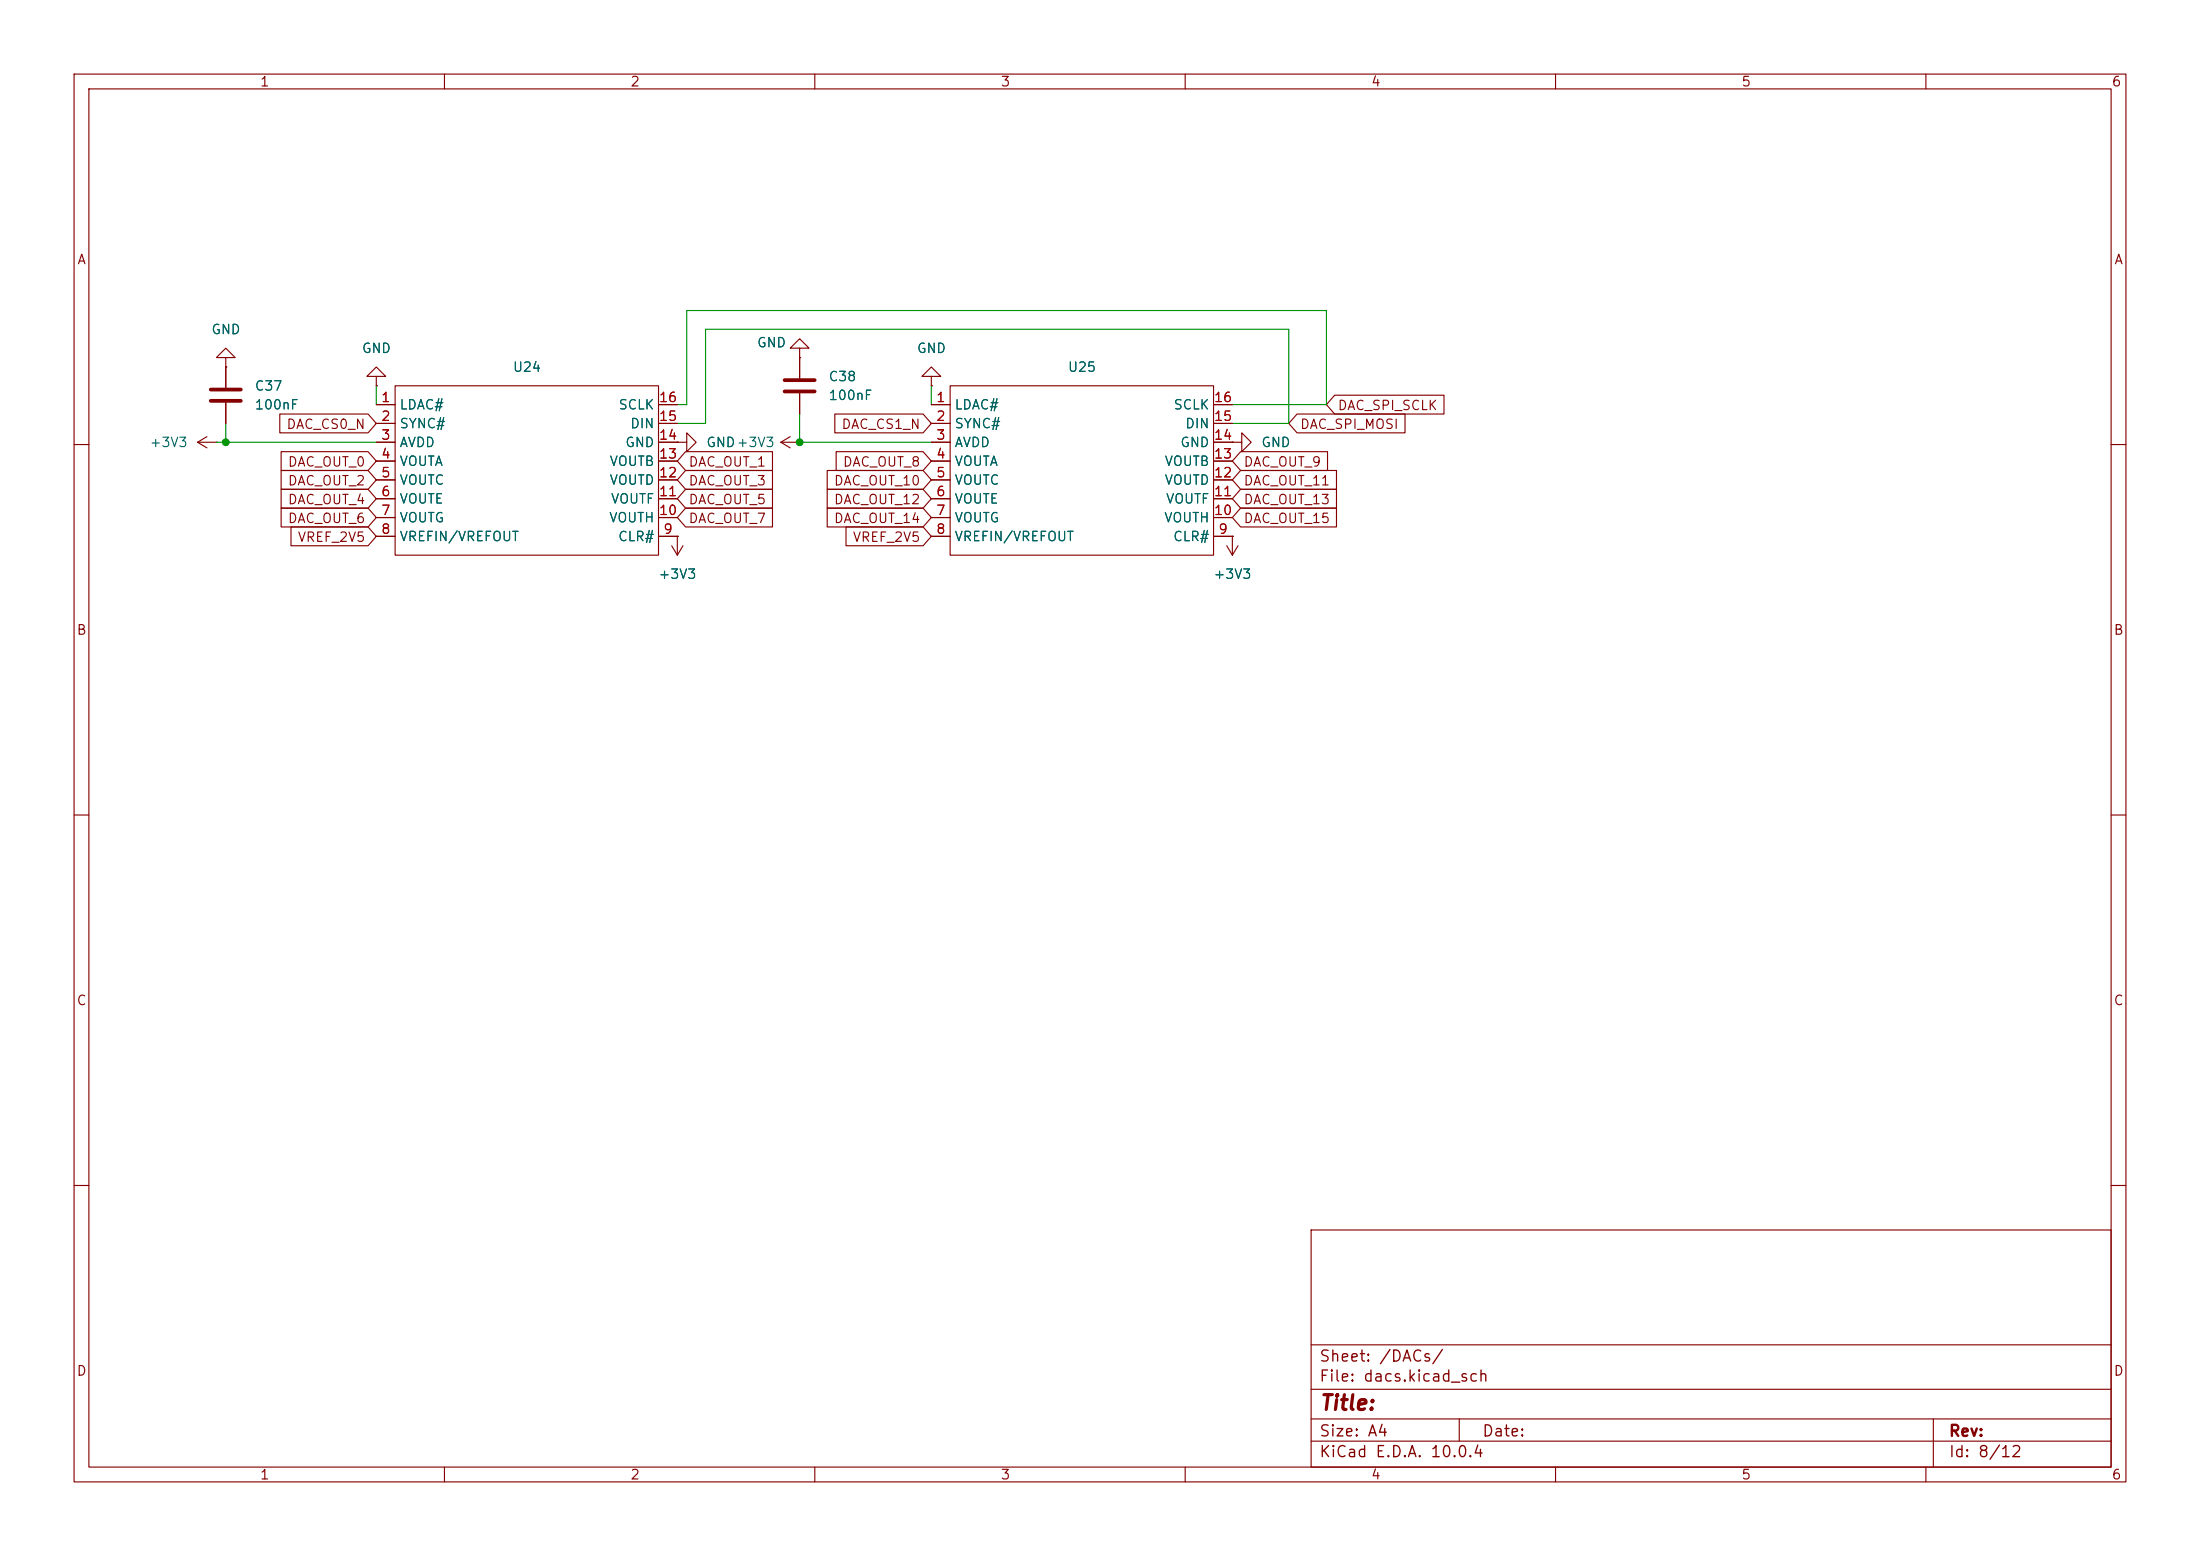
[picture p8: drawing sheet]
(kicad_sch
 (version 20260306)
 (generator "eeschema")
 (generator_version "10.0")
 (paper "A4")
 (lib_symbols
  (symbol "Device:C"
   (pin_numbers (hide yes))
   (pin_names
    (offset 0.254)) (exclude_from_sim no) (in_bom yes) (on_board yes)
   (in_pos_files yes)
   (duplicate_pin_numbers_are_jumpers no)
   (property "Reference" "C" (at 0.635 2.54 0) (show_name no) (do_not_autoplace no) (effects (font (size 1.27 1.27)) (justify left)))
   (property "Value" "C" (at 0.635 -2.54 0) (show_name no) (do_not_autoplace no) (effects (font (size 1.27 1.27)) (justify left)))
   (property "Footprint" "" (at 0.9652 -3.81 0) (show_name no) (do_not_autoplace no) (hide yes) (effects (font (size 1.27 1.27))))
   (property "Datasheet" "" (at 0 0 0) (show_name no) (do_not_autoplace no) (hide yes) (effects (font (size 1.27 1.27))))
   (property "Description" "Unpolarized capacitor" (at 0 0 0) (show_name no) (do_not_autoplace no) (hide yes) (effects (font (size 1.27 1.27))))
   (symbol "C_0_1"
    (polyline (pts (xy -2.032 0.762) (xy 2.032 0.762)) (stroke (width 0.508) (type default)) (fill (type none)))
    (polyline (pts (xy -2.032 -0.762) (xy 2.032 -0.762)) (stroke (width 0.508) (type default)) (fill (type none))))
   (symbol "C_1_1"
    (pin passive line (at 0 3.81 270) (length 2.794) (name "" (effects (font (size 1.27 1.27)))) (number "1" (effects (font (size 1.27 1.27)))))
    (pin passive line (at 0 -3.81 90) (length 2.794) (name "" (effects (font (size 1.27 1.27)))) (number "2" (effects (font (size 1.27 1.27))))))
   (embedded_fonts no))
  (symbol "EasyEDA_Lib:DAC8568" (exclude_from_sim no) (in_bom yes) (on_board yes)
   (in_pos_files yes)
   (duplicate_pin_numbers_are_jumpers no)
   (property "Reference" "U" (at 0 0 0) (show_name no) (do_not_autoplace no) (effects (font (size 1.27 1.27))))
   (property "Value" "" (at 0 0 0) (show_name no) (do_not_autoplace no) (effects (font (size 1.27 1.27))))
   (property "Footprint" "EasyEDA_Lib:TSSOP-16_L5.0-W4.4-P0.65-LS6.4-BL" (at 0 0 0) (show_name no) (do_not_autoplace no) (hide yes) (effects (font (size 1.27 1.27))))
   (property "Datasheet" "" (at 0 0 0) (show_name no) (do_not_autoplace no) (hide yes) (effects (font (size 1.27 1.27))))
   (property "Description" "" (at 0 0 0) (show_name no) (do_not_autoplace no) (hide yes) (effects (font (size 1.27 1.27))))
   (property "Manufacturer Part" "DAC8568" (at 0 0 0) (show_name no) (do_not_autoplace no) (hide yes) (effects (font (size 1.27 1.27))))
   (property "Supplier Part" "C9900023213" (at 0 0 0) (show_name no) (do_not_autoplace no) (hide yes) (effects (font (size 1.27 1.27))))
   (property "Supplier" "LCSC" (at 0 0 0) (show_name no) (do_not_autoplace no) (hide yes) (effects (font (size 1.27 1.27))))
   (property "LCSC Part Name" "DAC8568" (at 0 0 0) (show_name no) (do_not_autoplace no) (hide yes) (effects (font (size 1.27 1.27))))
   (symbol "DAC8568_1_0"
    (rectangle (start -17.78 11.43) (end 17.78 -11.43) (stroke (width 0) (type default)) (fill (type none)))
    (pin unspecified line (at -20.32 8.89 0) (length 2.54) (name "LDAC#" (effects (font (size 1.27 1.27)))) (number "1" (effects (font (size 1.27 1.27)))))
    (pin unspecified line (at -20.32 6.35 0) (length 2.54) (name "SYNC#" (effects (font (size 1.27 1.27)))) (number "2" (effects (font (size 1.27 1.27)))))
    (pin unspecified line (at -20.32 3.81 0) (length 2.54) (name "AVDD" (effects (font (size 1.27 1.27)))) (number "3" (effects (font (size 1.27 1.27)))))
    (pin unspecified line (at -20.32 1.27 0) (length 2.54) (name "VOUTA" (effects (font (size 1.27 1.27)))) (number "4" (effects (font (size 1.27 1.27)))))
    (pin unspecified line (at -20.32 -1.27 0) (length 2.54) (name "VOUTC" (effects (font (size 1.27 1.27)))) (number "5" (effects (font (size 1.27 1.27)))))
    (pin unspecified line (at -20.32 -3.81 0) (length 2.54) (name "VOUTE" (effects (font (size 1.27 1.27)))) (number "6" (effects (font (size 1.27 1.27)))))
    (pin unspecified line (at -20.32 -6.35 0) (length 2.54) (name "VOUTG" (effects (font (size 1.27 1.27)))) (number "7" (effects (font (size 1.27 1.27)))))
    (pin unspecified line (at -20.32 -8.89 0) (length 2.54) (name "VREFIN/VREFOUT" (effects (font (size 1.27 1.27)))) (number "8" (effects (font (size 1.27 1.27)))))
    (pin unspecified line (at 20.32 -8.89 180) (length 2.54) (name "CLR#" (effects (font (size 1.27 1.27)))) (number "9" (effects (font (size 1.27 1.27)))))
    (pin unspecified line (at 20.32 -6.35 180) (length 2.54) (name "VOUTH" (effects (font (size 1.27 1.27)))) (number "10" (effects (font (size 1.27 1.27)))))
    (pin unspecified line (at 20.32 -3.81 180) (length 2.54) (name "VOUTF" (effects (font (size 1.27 1.27)))) (number "11" (effects (font (size 1.27 1.27)))))
    (pin unspecified line (at 20.32 -1.27 180) (length 2.54) (name "VOUTD" (effects (font (size 1.27 1.27)))) (number "12" (effects (font (size 1.27 1.27)))))
    (pin unspecified line (at 20.32 1.27 180) (length 2.54) (name "VOUTB" (effects (font (size 1.27 1.27)))) (number "13" (effects (font (size 1.27 1.27)))))
    (pin unspecified line (at 20.32 3.81 180) (length 2.54) (name "GND" (effects (font (size 1.27 1.27)))) (number "14" (effects (font (size 1.27 1.27)))))
    (pin unspecified line (at 20.32 6.35 180) (length 2.54) (name "DIN" (effects (font (size 1.27 1.27)))) (number "15" (effects (font (size 1.27 1.27)))))
    (pin unspecified line (at 20.32 8.89 180) (length 2.54) (name "SCLK" (effects (font (size 1.27 1.27)))) (number "16" (effects (font (size 1.27 1.27))))))
   (embedded_fonts no))
  (symbol "power:+3V3"
   (power global)
   (pin_numbers (hide yes))
   (pin_names
    (offset 0) (hide yes)) (exclude_from_sim no) (in_bom yes) (on_board yes)
   (in_pos_files yes)
   (duplicate_pin_numbers_are_jumpers no)
   (property "Reference" "#PWR" (at 0 -3.81 0) (show_name no) (do_not_autoplace no) (hide yes) (effects (font (size 1.27 1.27))))
   (property "Value" "+3V3" (at 0 3.556 0) (show_name no) (do_not_autoplace no) (effects (font (size 1.27 1.27))))
   (property "Footprint" "" (at 0 0 0) (show_name no) (do_not_autoplace no) (hide yes) (effects (font (size 1.27 1.27))))
   (property "Datasheet" "" (at 0 0 0) (show_name no) (do_not_autoplace no) (hide yes) (effects (font (size 1.27 1.27))))
   (property "Description" "Power symbol creates a global label with name \"+3V3\"" (at 0 0 0) (show_name no) (do_not_autoplace no) (hide yes) (effects (font (size 1.27 1.27))))
   (symbol "+3V3_0_1"
    (polyline (pts (xy -0.762 1.27) (xy 0 2.54)) (stroke (width 0) (type default)) (fill (type none)))
    (polyline (pts (xy 0 2.54) (xy 0.762 1.27)) (stroke (width 0) (type default)) (fill (type none)))
    (polyline (pts (xy 0 0) (xy 0 2.54)) (stroke (width 0) (type default)) (fill (type none))))
   (symbol "+3V3_1_1"
    (pin power_in line (at 0 0 90) (length 0) (name "" (effects (font (size 1.27 1.27)))) (number "1" (effects (font (size 1.27 1.27))))))
   (embedded_fonts no))
  (symbol "power:GND"
   (power global)
   (pin_numbers (hide yes))
   (pin_names
    (offset 0) (hide yes)) (exclude_from_sim no) (in_bom yes) (on_board yes)
   (in_pos_files yes)
   (duplicate_pin_numbers_are_jumpers no)
   (property "Reference" "#PWR" (at 0 -6.35 0) (show_name no) (do_not_autoplace no) (hide yes) (effects (font (size 1.27 1.27))))
   (property "Value" "GND" (at 0 -3.81 0) (show_name no) (do_not_autoplace no) (effects (font (size 1.27 1.27))))
   (property "Footprint" "" (at 0 0 0) (show_name no) (do_not_autoplace no) (hide yes) (effects (font (size 1.27 1.27))))
   (property "Datasheet" "" (at 0 0 0) (show_name no) (do_not_autoplace no) (hide yes) (effects (font (size 1.27 1.27))))
   (property "Description" "Power symbol creates a global label with name \"GND\" , ground" (at 0 0 0) (show_name no) (do_not_autoplace no) (hide yes) (effects (font (size 1.27 1.27))))
   (symbol "GND_0_1"
    (polyline (pts (xy 0 0) (xy 0 -1.27) (xy 1.27 -1.27) (xy 0 -2.54) (xy -1.27 -1.27) (xy 0 -1.27)) (stroke (width 0) (type default)) (fill (type none))))
   (symbol "GND_1_1"
    (pin power_in line (at 0 0 270) (length 0) (name "" (effects (font (size 1.27 1.27)))) (number "1" (effects (font (size 1.27 1.27))))))
   (embedded_fonts no)))
 (junction
  (at 30.48 59.69)
  (diameter 0)
  (color 0 0 0 0))
 (junction
  (at 107.95 59.69)
  (diameter 0)
  (color 0 0 0 0))
 (wire
  (pts (xy 173.99 57.15) (xy 166.37 57.15))
  (stroke (width 0) (type default)))
 (wire
  (pts (xy 125.73 52.07) (xy 125.73 54.61))
  (stroke (width 0) (type default)))
 (wire
  (pts (xy 91.44 54.61) (xy 92.71 54.61))
  (stroke (width 0) (type default)))
 (wire
  (pts (xy 30.48 57.15) (xy 30.48 59.69))
  (stroke (width 0) (type default)))
 (wire
  (pts (xy 50.8 52.07) (xy 50.8 54.61))
  (stroke (width 0) (type default)))
 (wire
  (pts (xy 107.95 55.88) (xy 107.95 59.69))
  (stroke (width 0) (type default)))
 (wire
  (pts (xy 173.99 44.45) (xy 95.25 44.45))
  (stroke (width 0) (type default)))
 (wire
  (pts (xy 179.07 54.61) (xy 166.37 54.61))
  (stroke (width 0) (type default)))
 (wire
  (pts (xy 29.21 59.69) (xy 30.48 59.69))
  (stroke (width 0) (type default)))
 (wire
  (pts (xy 92.71 54.61) (xy 92.71 41.91))
  (stroke (width 0) (type default)))
 (wire
  (pts (xy 30.48 59.69) (xy 50.8 59.69))
  (stroke (width 0) (type default)))
 (wire
  (pts (xy 107.95 59.69) (xy 125.73 59.69))
  (stroke (width 0) (type default)))
 (wire
  (pts (xy 95.25 57.15) (xy 95.25 44.45))
  (stroke (width 0) (type default)))
 (wire
  (pts (xy 173.99 57.15) (xy 173.99 44.45))
  (stroke (width 0) (type default)))
 (wire
  (pts (xy 179.07 41.91) (xy 92.71 41.91))
  (stroke (width 0) (type default)))
 (wire
  (pts (xy 91.44 57.15) (xy 95.25 57.15))
  (stroke (width 0) (type default)))
 (wire
  (pts (xy 179.07 54.61) (xy 179.07 41.91))
  (stroke (width 0) (type default)))
 (global_label "DAC_OUT_9"
  (shape input)
  (at 166.37 62.23 0)
  (fields_autoplaced yes)
  (effects (font (size 1.27 1.27)) (justify left))
  (property "Intersheetrefs" "${INTERSHEET_REFS}" (at 179.7571 62.23 0) (hide yes) (show_name no) (do_not_autoplace no) (effects (font (size 1.27 1.27)) (justify left))))
 (global_label "DAC_OUT_4"
  (shape input)
  (at 50.8 67.31 180)
  (fields_autoplaced yes)
  (effects (font (size 1.27 1.27)) (justify right))
  (property "Intersheetrefs" "${INTERSHEET_REFS}" (at 37.4129 67.31 0) (hide yes) (show_name no) (do_not_autoplace no) (effects (font (size 1.27 1.27)) (justify right))))
 (global_label "DAC_OUT_12"
  (shape input)
  (at 125.73 67.31 180)
  (fields_autoplaced yes)
  (effects (font (size 1.27 1.27)) (justify right))
  (property "Intersheetrefs" "${INTERSHEET_REFS}" (at 111.1334 67.31 0) (hide yes) (show_name no) (do_not_autoplace no) (effects (font (size 1.27 1.27)) (justify right))))
 (global_label "DAC_OUT_13"
  (shape input)
  (at 166.37 67.31 0)
  (fields_autoplaced yes)
  (effects (font (size 1.27 1.27)) (justify left))
  (property "Intersheetrefs" "${INTERSHEET_REFS}" (at 180.9666 67.31 0) (hide yes) (show_name no) (do_not_autoplace no) (effects (font (size 1.27 1.27)) (justify left))))
 (global_label "DAC_OUT_11"
  (shape input)
  (at 166.37 64.77 0)
  (fields_autoplaced yes)
  (effects (font (size 1.27 1.27)) (justify left))
  (property "Intersheetrefs" "${INTERSHEET_REFS}" (at 180.9666 64.77 0) (hide yes) (show_name no) (do_not_autoplace no) (effects (font (size 1.27 1.27)) (justify left))))
 (global_label "DAC_OUT_3"
  (shape input)
  (at 91.44 64.77 0)
  (fields_autoplaced yes)
  (effects (font (size 1.27 1.27)) (justify left))
  (property "Intersheetrefs" "${INTERSHEET_REFS}" (at 104.8271 64.77 0) (hide yes) (show_name no) (do_not_autoplace no) (effects (font (size 1.27 1.27)) (justify left))))
 (global_label "DAC_SPI_SCLK"
  (shape input)
  (at 179.07 54.61 0)
  (fields_autoplaced yes)
  (effects (font (size 1.27 1.27)) (justify left))
  (property "Intersheetrefs" "${INTERSHEET_REFS}" (at 195.4809 54.61 0) (hide yes) (show_name no) (do_not_autoplace no) (effects (font (size 1.27 1.27)) (justify left))))
 (global_label "DAC_CS1_N"
  (shape input)
  (at 125.73 57.15 180)
  (fields_autoplaced yes)
  (effects (font (size 1.27 1.27)) (justify right))
  (property "Intersheetrefs" "${INTERSHEET_REFS}" (at 112.1615 57.15 0) (hide yes) (show_name no) (do_not_autoplace no) (effects (font (size 1.27 1.27)) (justify right))))
 (global_label "DAC_OUT_15"
  (shape input)
  (at 166.37 69.85 0)
  (fields_autoplaced yes)
  (effects (font (size 1.27 1.27)) (justify left))
  (property "Intersheetrefs" "${INTERSHEET_REFS}" (at 180.9666 69.85 0) (hide yes) (show_name no) (do_not_autoplace no) (effects (font (size 1.27 1.27)) (justify left))))
 (global_label "DAC_OUT_0"
  (shape input)
  (at 50.8 62.23 180)
  (fields_autoplaced yes)
  (effects (font (size 1.27 1.27)) (justify right))
  (property "Intersheetrefs" "${INTERSHEET_REFS}" (at 37.4129 62.23 0) (hide yes) (show_name no) (do_not_autoplace no) (effects (font (size 1.27 1.27)) (justify right))))
 (global_label "DAC_OUT_8"
  (shape input)
  (at 125.73 62.23 180)
  (fields_autoplaced yes)
  (effects (font (size 1.27 1.27)) (justify right))
  (property "Intersheetrefs" "${INTERSHEET_REFS}" (at 112.3429 62.23 0) (hide yes) (show_name no) (do_not_autoplace no) (effects (font (size 1.27 1.27)) (justify right))))
 (global_label "DAC_OUT_7"
  (shape input)
  (at 91.44 69.85 0)
  (fields_autoplaced yes)
  (effects (font (size 1.27 1.27)) (justify left))
  (property "Intersheetrefs" "${INTERSHEET_REFS}" (at 104.8271 69.85 0) (hide yes) (show_name no) (do_not_autoplace no) (effects (font (size 1.27 1.27)) (justify left))))
 (global_label "DAC_OUT_2"
  (shape input)
  (at 50.8 64.77 180)
  (fields_autoplaced yes)
  (effects (font (size 1.27 1.27)) (justify right))
  (property "Intersheetrefs" "${INTERSHEET_REFS}" (at 37.4129 64.77 0) (hide yes) (show_name no) (do_not_autoplace no) (effects (font (size 1.27 1.27)) (justify right))))
 (global_label "DAC_OUT_14"
  (shape input)
  (at 125.73 69.85 180)
  (fields_autoplaced yes)
  (effects (font (size 1.27 1.27)) (justify right))
  (property "Intersheetrefs" "${INTERSHEET_REFS}" (at 111.1334 69.85 0) (hide yes) (show_name no) (do_not_autoplace no) (effects (font (size 1.27 1.27)) (justify right))))
 (global_label "DAC_OUT_6"
  (shape input)
  (at 50.8 69.85 180)
  (fields_autoplaced yes)
  (effects (font (size 1.27 1.27)) (justify right))
  (property "Intersheetrefs" "${INTERSHEET_REFS}" (at 37.4129 69.85 0) (hide yes) (show_name no) (do_not_autoplace no) (effects (font (size 1.27 1.27)) (justify right))))
 (global_label "VREF_2V5"
  (shape input)
  (at 50.8 72.39 180)
  (fields_autoplaced yes)
  (effects (font (size 1.27 1.27)) (justify right))
  (property "Intersheetrefs" "${INTERSHEET_REFS}" (at 38.7434 72.39 0) (hide yes) (show_name no) (do_not_autoplace no) (effects (font (size 1.27 1.27)) (justify right))))
 (global_label "VREF_2V5"
  (shape input)
  (at 125.73 72.39 180)
  (fields_autoplaced yes)
  (effects (font (size 1.27 1.27)) (justify right))
  (property "Intersheetrefs" "${INTERSHEET_REFS}" (at 113.6734 72.39 0) (hide yes) (show_name no) (do_not_autoplace no) (effects (font (size 1.27 1.27)) (justify right))))
 (global_label "DAC_OUT_1"
  (shape input)
  (at 91.44 62.23 0)
  (fields_autoplaced yes)
  (effects (font (size 1.27 1.27)) (justify left))
  (property "Intersheetrefs" "${INTERSHEET_REFS}" (at 104.8271 62.23 0) (hide yes) (show_name no) (do_not_autoplace no) (effects (font (size 1.27 1.27)) (justify left))))
 (global_label "DAC_CS0_N"
  (shape input)
  (at 50.8 57.15 180)
  (fields_autoplaced yes)
  (effects (font (size 1.27 1.27)) (justify right))
  (property "Intersheetrefs" "${INTERSHEET_REFS}" (at 37.2315 57.15 0) (hide yes) (show_name no) (do_not_autoplace no) (effects (font (size 1.27 1.27)) (justify right))))
 (global_label "DAC_SPI_MOSI"
  (shape input)
  (at 173.99 57.15 0)
  (fields_autoplaced yes)
  (effects (font (size 1.27 1.27)) (justify left))
  (property "Intersheetrefs" "${INTERSHEET_REFS}" (at 190.2195 57.15 0) (hide yes) (show_name no) (do_not_autoplace no) (effects (font (size 1.27 1.27)) (justify left))))
 (global_label "DAC_OUT_5"
  (shape input)
  (at 91.44 67.31 0)
  (fields_autoplaced yes)
  (effects (font (size 1.27 1.27)) (justify left))
  (property "Intersheetrefs" "${INTERSHEET_REFS}" (at 104.8271 67.31 0) (hide yes) (show_name no) (do_not_autoplace no) (effects (font (size 1.27 1.27)) (justify left))))
 (global_label "DAC_OUT_10"
  (shape input)
  (at 125.73 64.77 180)
  (fields_autoplaced yes)
  (effects (font (size 1.27 1.27)) (justify right))
  (property "Intersheetrefs" "${INTERSHEET_REFS}" (at 111.1334 64.77 0) (hide yes) (show_name no) (do_not_autoplace no) (effects (font (size 1.27 1.27)) (justify right))))
 (symbol
  (lib_id "Device:C")
  (at 107.95 52.07 0)
  (unit 1)
  (body_style 1)
  (exclude_from_sim no)
  (in_bom yes)
  (on_board yes)
  (in_pos_files yes)
  (dnp no)
  (fields_autoplaced yes)
  (property "Reference" "C38" (at 111.76 50.7999 0) (show_name no) (do_not_autoplace no) (effects (font (size 1.27 1.27)) (justify left)))
  (property "Value" "100nF" (at 111.76 53.3399 0) (show_name no) (do_not_autoplace no) (effects (font (size 1.27 1.27)) (justify left)))
  (property "Footprint" "Capacitor_SMD:C_0805_2012Metric" (at 108.9152 55.88 0) (hide yes) (show_name no) (do_not_autoplace no) (effects (font (size 1.27 1.27))))
  (property "Datasheet" "" (at 107.95 52.07 0) (hide yes) (show_name no) (do_not_autoplace no) (effects (font (size 1.27 1.27))))
  (property "Description" "Unpolarized capacitor" (at 107.95 52.07 0) (hide yes) (show_name no) (do_not_autoplace no) (effects (font (size 1.27 1.27))))
  (pin "1")
  (pin "2"))
 (symbol
  (lib_id "EasyEDA_Lib:DAC8568")
  (at 146.05 63.5 0)
  (unit 1)
  (body_style 1)
  (exclude_from_sim no)
  (in_bom yes)
  (on_board yes)
  (in_pos_files yes)
  (dnp no)
  (fields_autoplaced yes)
  (property "Reference" "U25" (at 146.05 49.53 0) (show_name no) (do_not_autoplace no) (effects (font (size 1.27 1.27))))
  (property "Value" "" (at 146.05 63.5 0) (show_name no) (do_not_autoplace no) (effects (font (size 1.27 1.27))))
  (property "Footprint" "EasyEDA_Lib:TSSOP-16_L5.0-W4.4-P0.65-LS6.4-BL" (at 146.05 63.5 0) (hide yes) (show_name no) (do_not_autoplace no) (effects (font (size 1.27 1.27))))
  (property "Datasheet" "" (at 146.05 63.5 0) (hide yes) (show_name no) (do_not_autoplace no) (effects (font (size 1.27 1.27))))
  (property "Description" "" (at 146.05 63.5 0) (hide yes) (show_name no) (do_not_autoplace no) (effects (font (size 1.27 1.27))))
  (property "Manufacturer Part" "DAC8568" (at 146.05 63.5 0) (hide yes) (show_name no) (do_not_autoplace no) (effects (font (size 1.27 1.27))))
  (property "Supplier Part" "C9900023213" (at 146.05 63.5 0) (hide yes) (show_name no) (do_not_autoplace no) (effects (font (size 1.27 1.27))))
  (property "Supplier" "LCSC" (at 146.05 63.5 0) (hide yes) (show_name no) (do_not_autoplace no) (effects (font (size 1.27 1.27))))
  (property "LCSC Part Name" "DAC8568" (at 146.05 63.5 0) (hide yes) (show_name no) (do_not_autoplace no) (effects (font (size 1.27 1.27))))
  (pin "2")
  (pin "3")
  (pin "6")
  (pin "1")
  (pin "4")
  (pin "15")
  (pin "16")
  (pin "5")
  (pin "7")
  (pin "8")
  (pin "9")
  (pin "10")
  (pin "11")
  (pin "12")
  (pin "13")
  (pin "14"))
 (symbol
  (lib_id "power:GND")
  (at 107.95 48.26 180)
  (unit 1)
  (body_style 1)
  (exclude_from_sim no)
  (in_bom yes)
  (on_board yes)
  (in_pos_files yes)
  (dnp no)
  (property "Reference" "#PWR0170" (at 107.95 41.91 0) (hide yes) (show_name no) (do_not_autoplace no) (effects (font (size 1.27 1.27))))
  (property "Value" "GND" (at 104.14 46.228 0) (show_name no) (do_not_autoplace no) (effects (font (size 1.27 1.27))))
  (property "Footprint" "" (at 107.95 48.26 0) (hide yes) (show_name no) (do_not_autoplace no) (effects (font (size 1.27 1.27))))
  (property "Datasheet" "" (at 107.95 48.26 0) (hide yes) (show_name no) (do_not_autoplace no) (effects (font (size 1.27 1.27))))
  (property "Description" "Power symbol creates a global label with name \"GND\" , ground" (at 107.95 48.26 0) (hide yes) (show_name no) (do_not_autoplace no) (effects (font (size 1.27 1.27))))
  (pin "1"))
 (symbol
  (lib_id "power:GND")
  (at 91.44 59.69 90)
  (unit 1)
  (body_style 1)
  (exclude_from_sim no)
  (in_bom yes)
  (on_board yes)
  (in_pos_files yes)
  (dnp no)
  (fields_autoplaced yes)
  (property "Reference" "#PWR0157" (at 97.79 59.69 0) (hide yes) (show_name no) (do_not_autoplace no) (effects (font (size 1.27 1.27))))
  (property "Value" "GND" (at 95.25 59.6899 90) (show_name no) (do_not_autoplace no) (effects (font (size 1.27 1.27)) (justify right)))
  (property "Footprint" "" (at 91.44 59.69 0) (hide yes) (show_name no) (do_not_autoplace no) (effects (font (size 1.27 1.27))))
  (property "Datasheet" "" (at 91.44 59.69 0) (hide yes) (show_name no) (do_not_autoplace no) (effects (font (size 1.27 1.27))))
  (property "Description" "Power symbol creates a global label with name \"GND\" , ground" (at 91.44 59.69 0) (hide yes) (show_name no) (do_not_autoplace no) (effects (font (size 1.27 1.27))))
  (pin "1"))
 (symbol
  (lib_id "power:GND")
  (at 125.73 52.07 180)
  (unit 1)
  (body_style 1)
  (exclude_from_sim no)
  (in_bom yes)
  (on_board yes)
  (in_pos_files yes)
  (dnp no)
  (fields_autoplaced yes)
  (property "Reference" "#PWR0161" (at 125.73 45.72 0) (hide yes) (show_name no) (do_not_autoplace no) (effects (font (size 1.27 1.27))))
  (property "Value" "GND" (at 125.73 46.99 0) (show_name no) (do_not_autoplace no) (effects (font (size 1.27 1.27))))
  (property "Footprint" "" (at 125.73 52.07 0) (hide yes) (show_name no) (do_not_autoplace no) (effects (font (size 1.27 1.27))))
  (property "Datasheet" "" (at 125.73 52.07 0) (hide yes) (show_name no) (do_not_autoplace no) (effects (font (size 1.27 1.27))))
  (property "Description" "Power symbol creates a global label with name \"GND\" , ground" (at 125.73 52.07 0) (hide yes) (show_name no) (do_not_autoplace no) (effects (font (size 1.27 1.27))))
  (pin "1"))
 (symbol
  (lib_id "power:+3V3")
  (at 166.37 72.39 180)
  (unit 1)
  (body_style 1)
  (exclude_from_sim no)
  (in_bom yes)
  (on_board yes)
  (in_pos_files yes)
  (dnp no)
  (fields_autoplaced yes)
  (property "Reference" "#PWR0163" (at 166.37 68.58 0) (hide yes) (show_name no) (do_not_autoplace no) (effects (font (size 1.27 1.27))))
  (property "Value" "+3V3" (at 166.37 77.47 0) (show_name no) (do_not_autoplace no) (effects (font (size 1.27 1.27))))
  (property "Footprint" "" (at 166.37 72.39 0) (hide yes) (show_name no) (do_not_autoplace no) (effects (font (size 1.27 1.27))))
  (property "Datasheet" "" (at 166.37 72.39 0) (hide yes) (show_name no) (do_not_autoplace no) (effects (font (size 1.27 1.27))))
  (property "Description" "Power symbol creates a global label with name \"+3V3\"" (at 166.37 72.39 0) (hide yes) (show_name no) (do_not_autoplace no) (effects (font (size 1.27 1.27))))
  (pin "1"))
 (symbol
  (lib_id "power:+3V3")
  (at 91.44 72.39 180)
  (unit 1)
  (body_style 1)
  (exclude_from_sim no)
  (in_bom yes)
  (on_board yes)
  (in_pos_files yes)
  (dnp no)
  (fields_autoplaced yes)
  (property "Reference" "#PWR0162" (at 91.44 68.58 0) (hide yes) (show_name no) (do_not_autoplace no) (effects (font (size 1.27 1.27))))
  (property "Value" "+3V3" (at 91.44 77.47 0) (show_name no) (do_not_autoplace no) (effects (font (size 1.27 1.27))))
  (property "Footprint" "" (at 91.44 72.39 0) (hide yes) (show_name no) (do_not_autoplace no) (effects (font (size 1.27 1.27))))
  (property "Datasheet" "" (at 91.44 72.39 0) (hide yes) (show_name no) (do_not_autoplace no) (effects (font (size 1.27 1.27))))
  (property "Description" "Power symbol creates a global label with name \"+3V3\"" (at 91.44 72.39 0) (hide yes) (show_name no) (do_not_autoplace no) (effects (font (size 1.27 1.27))))
  (pin "1"))
 (symbol
  (lib_id "power:GND")
  (at 166.37 59.69 90)
  (unit 1)
  (body_style 1)
  (exclude_from_sim no)
  (in_bom yes)
  (on_board yes)
  (in_pos_files yes)
  (dnp no)
  (fields_autoplaced yes)
  (property "Reference" "#PWR0158" (at 172.72 59.69 0) (hide yes) (show_name no) (do_not_autoplace no) (effects (font (size 1.27 1.27))))
  (property "Value" "GND" (at 170.18 59.6899 90) (show_name no) (do_not_autoplace no) (effects (font (size 1.27 1.27)) (justify right)))
  (property "Footprint" "" (at 166.37 59.69 0) (hide yes) (show_name no) (do_not_autoplace no) (effects (font (size 1.27 1.27))))
  (property "Datasheet" "" (at 166.37 59.69 0) (hide yes) (show_name no) (do_not_autoplace no) (effects (font (size 1.27 1.27))))
  (property "Description" "Power symbol creates a global label with name \"GND\" , ground" (at 166.37 59.69 0) (hide yes) (show_name no) (do_not_autoplace no) (effects (font (size 1.27 1.27))))
  (pin "1"))
 (symbol
  (lib_id "power:+3V3")
  (at 29.21 59.69 90)
  (unit 1)
  (body_style 1)
  (exclude_from_sim no)
  (in_bom yes)
  (on_board yes)
  (in_pos_files yes)
  (dnp no)
  (fields_autoplaced yes)
  (property "Reference" "#PWR0156" (at 33.02 59.69 0) (hide yes) (show_name no) (do_not_autoplace no) (effects (font (size 1.27 1.27))))
  (property "Value" "+3V3" (at 25.4 59.6899 90) (show_name no) (do_not_autoplace no) (effects (font (size 1.27 1.27)) (justify left)))
  (property "Footprint" "" (at 29.21 59.69 0) (hide yes) (show_name no) (do_not_autoplace no) (effects (font (size 1.27 1.27))))
  (property "Datasheet" "" (at 29.21 59.69 0) (hide yes) (show_name no) (do_not_autoplace no) (effects (font (size 1.27 1.27))))
  (property "Description" "Power symbol creates a global label with name \"+3V3\"" (at 29.21 59.69 0) (hide yes) (show_name no) (do_not_autoplace no) (effects (font (size 1.27 1.27))))
  (pin "1"))
 (symbol
  (lib_id "power:+3V3")
  (at 107.95 59.69 90)
  (unit 1)
  (body_style 1)
  (exclude_from_sim no)
  (in_bom yes)
  (on_board yes)
  (in_pos_files yes)
  (dnp no)
  (property "Reference" "#PWR0159" (at 111.76 59.69 0) (hide yes) (show_name no) (do_not_autoplace no) (effects (font (size 1.27 1.27))))
  (property "Value" "+3V3" (at 104.648 59.69 90) (show_name no) (do_not_autoplace no) (effects (font (size 1.27 1.27)) (justify left)))
  (property "Footprint" "" (at 107.95 59.69 0) (hide yes) (show_name no) (do_not_autoplace no) (effects (font (size 1.27 1.27))))
  (property "Datasheet" "" (at 107.95 59.69 0) (hide yes) (show_name no) (do_not_autoplace no) (effects (font (size 1.27 1.27))))
  (property "Description" "Power symbol creates a global label with name \"+3V3\"" (at 107.95 59.69 0) (hide yes) (show_name no) (do_not_autoplace no) (effects (font (size 1.27 1.27))))
  (pin "1"))
 (symbol
  (lib_id "EasyEDA_Lib:DAC8568")
  (at 71.12 63.5 0)
  (unit 1)
  (body_style 1)
  (exclude_from_sim no)
  (in_bom yes)
  (on_board yes)
  (in_pos_files yes)
  (dnp no)
  (fields_autoplaced yes)
  (property "Reference" "U24" (at 71.12 49.53 0) (show_name no) (do_not_autoplace no) (effects (font (size 1.27 1.27))))
  (property "Value" "" (at 71.12 63.5 0) (show_name no) (do_not_autoplace no) (effects (font (size 1.27 1.27))))
  (property "Footprint" "EasyEDA_Lib:TSSOP-16_L5.0-W4.4-P0.65-LS6.4-BL" (at 71.12 63.5 0) (hide yes) (show_name no) (do_not_autoplace no) (effects (font (size 1.27 1.27))))
  (property "Datasheet" "" (at 71.12 63.5 0) (hide yes) (show_name no) (do_not_autoplace no) (effects (font (size 1.27 1.27))))
  (property "Description" "" (at 71.12 63.5 0) (hide yes) (show_name no) (do_not_autoplace no) (effects (font (size 1.27 1.27))))
  (property "Manufacturer Part" "DAC8568" (at 71.12 63.5 0) (hide yes) (show_name no) (do_not_autoplace no) (effects (font (size 1.27 1.27))))
  (property "Supplier Part" "C9900023213" (at 71.12 63.5 0) (hide yes) (show_name no) (do_not_autoplace no) (effects (font (size 1.27 1.27))))
  (property "Supplier" "LCSC" (at 71.12 63.5 0) (hide yes) (show_name no) (do_not_autoplace no) (effects (font (size 1.27 1.27))))
  (property "LCSC Part Name" "DAC8568" (at 71.12 63.5 0) (hide yes) (show_name no) (do_not_autoplace no) (effects (font (size 1.27 1.27))))
  (pin "2")
  (pin "3")
  (pin "6")
  (pin "1")
  (pin "4")
  (pin "15")
  (pin "16")
  (pin "5")
  (pin "7")
  (pin "8")
  (pin "9")
  (pin "10")
  (pin "11")
  (pin "12")
  (pin "13")
  (pin "14"))
 (symbol
  (lib_id "Device:C")
  (at 30.48 53.34 0)
  (unit 1)
  (body_style 1)
  (exclude_from_sim no)
  (in_bom yes)
  (on_board yes)
  (in_pos_files yes)
  (dnp no)
  (fields_autoplaced yes)
  (property "Reference" "C37" (at 34.29 52.0699 0) (show_name no) (do_not_autoplace no) (effects (font (size 1.27 1.27)) (justify left)))
  (property "Value" "100nF" (at 34.29 54.6099 0) (show_name no) (do_not_autoplace no) (effects (font (size 1.27 1.27)) (justify left)))
  (property "Footprint" "Capacitor_SMD:C_0805_2012Metric" (at 31.4452 57.15 0) (hide yes) (show_name no) (do_not_autoplace no) (effects (font (size 1.27 1.27))))
  (property "Datasheet" "" (at 30.48 53.34 0) (hide yes) (show_name no) (do_not_autoplace no) (effects (font (size 1.27 1.27))))
  (property "Description" "Unpolarized capacitor" (at 30.48 53.34 0) (hide yes) (show_name no) (do_not_autoplace no) (effects (font (size 1.27 1.27))))
  (pin "1")
  (pin "2"))
 (symbol
  (lib_id "power:GND")
  (at 30.48 49.53 180)
  (unit 1)
  (body_style 1)
  (exclude_from_sim no)
  (in_bom yes)
  (on_board yes)
  (in_pos_files yes)
  (dnp no)
  (fields_autoplaced yes)
  (property "Reference" "#PWR0169" (at 30.48 43.18 0) (hide yes) (show_name no) (do_not_autoplace no) (effects (font (size 1.27 1.27))))
  (property "Value" "GND" (at 30.48 44.45 0) (show_name no) (do_not_autoplace no) (effects (font (size 1.27 1.27))))
  (property "Footprint" "" (at 30.48 49.53 0) (hide yes) (show_name no) (do_not_autoplace no) (effects (font (size 1.27 1.27))))
  (property "Datasheet" "" (at 30.48 49.53 0) (hide yes) (show_name no) (do_not_autoplace no) (effects (font (size 1.27 1.27))))
  (property "Description" "Power symbol creates a global label with name \"GND\" , ground" (at 30.48 49.53 0) (hide yes) (show_name no) (do_not_autoplace no) (effects (font (size 1.27 1.27))))
  (pin "1"))
 (symbol
  (lib_id "power:GND")
  (at 50.8 52.07 180)
  (unit 1)
  (body_style 1)
  (exclude_from_sim no)
  (in_bom yes)
  (on_board yes)
  (in_pos_files yes)
  (dnp no)
  (fields_autoplaced yes)
  (property "Reference" "#PWR0160" (at 50.8 45.72 0) (hide yes) (show_name no) (do_not_autoplace no) (effects (font (size 1.27 1.27))))
  (property "Value" "GND" (at 50.8 46.99 0) (show_name no) (do_not_autoplace no) (effects (font (size 1.27 1.27))))
  (property "Footprint" "" (at 50.8 52.07 0) (hide yes) (show_name no) (do_not_autoplace no) (effects (font (size 1.27 1.27))))
  (property "Datasheet" "" (at 50.8 52.07 0) (hide yes) (show_name no) (do_not_autoplace no) (effects (font (size 1.27 1.27))))
  (property "Description" "Power symbol creates a global label with name \"GND\" , ground" (at 50.8 52.07 0) (hide yes) (show_name no) (do_not_autoplace no) (effects (font (size 1.27 1.27))))
  (pin "1"))
 (sheet_instances
  (path ""
   (page "8"))))
